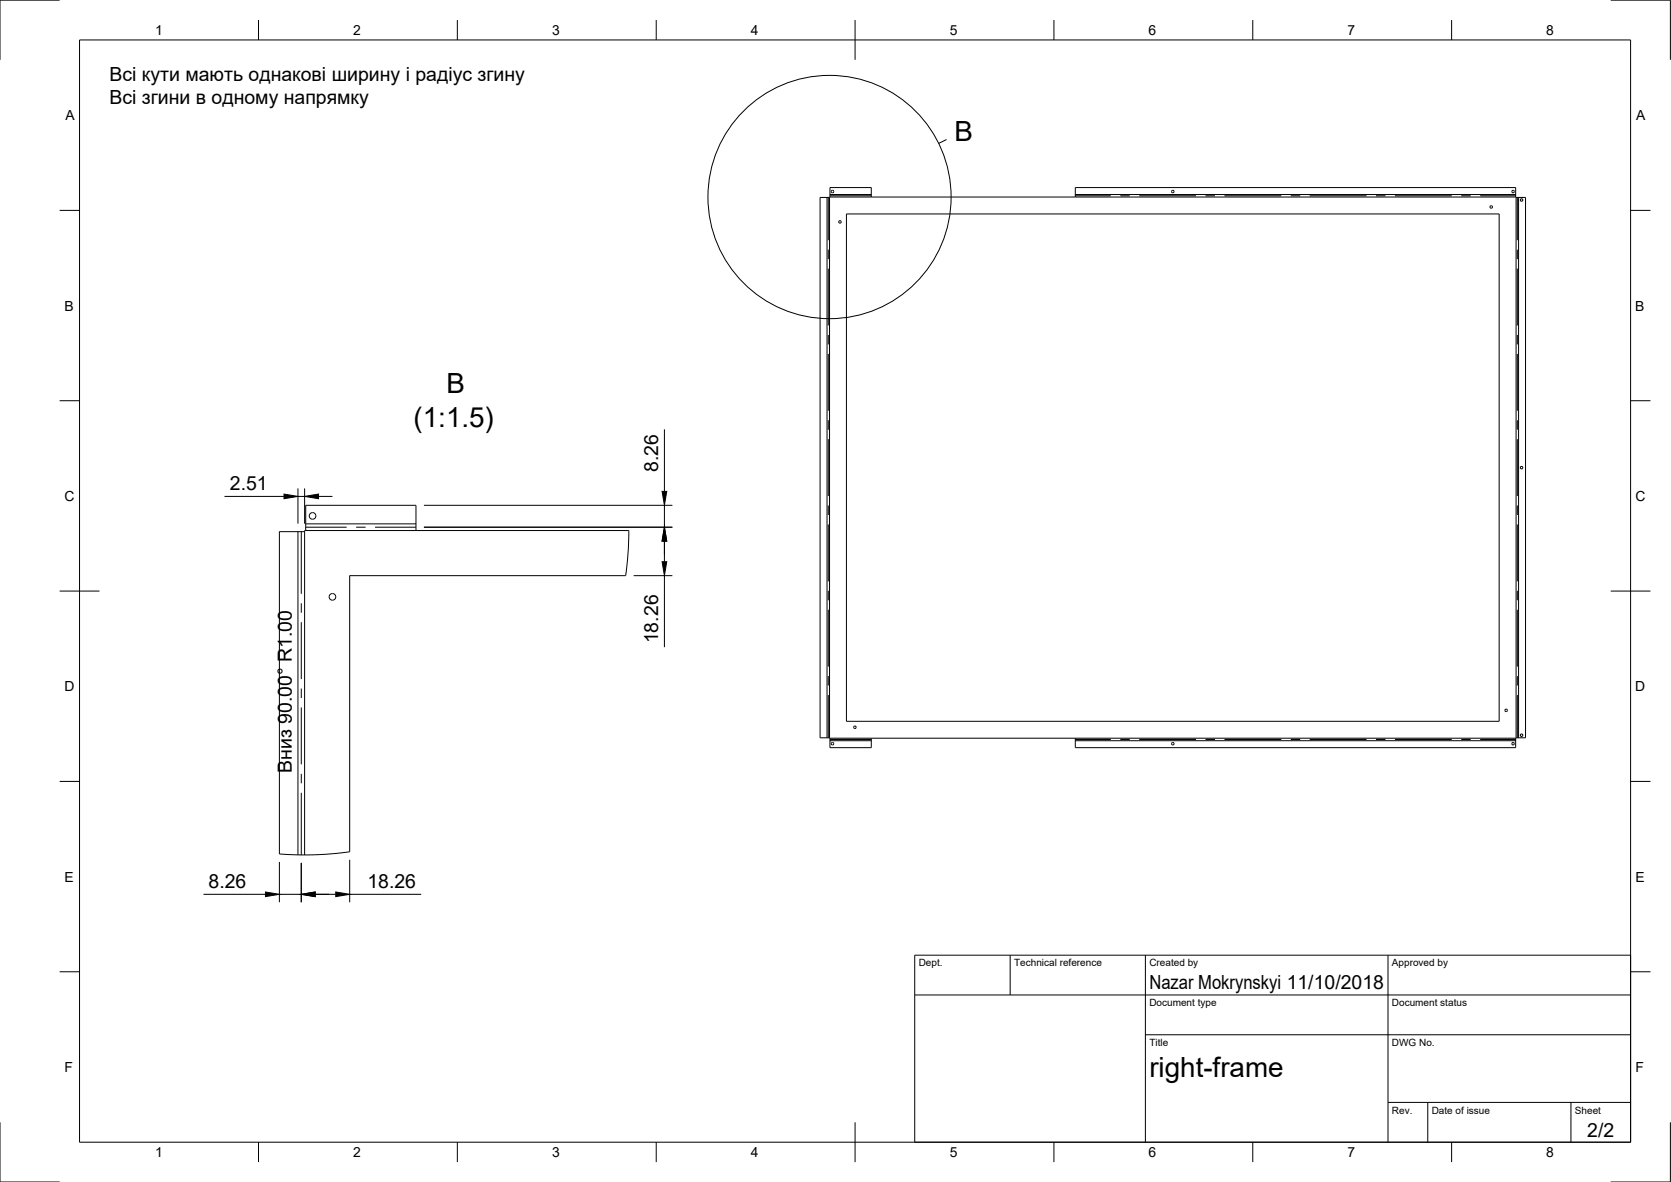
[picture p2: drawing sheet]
<svg xmlns="http://www.w3.org/2000/svg" width="420mm" height="297mm" viewBox="0 0 420 297" stroke-linecap="round" stroke-linejoin="round" font-family="sans-serif">
<!-- layer: Visible -->
<g fill="none" stroke="#000" stroke-width=".25">
<path d="M206.2 49.6l2.5-.1v-2.4h10.4v2.4h51.3v-2.4h110.7l.1 2.5h2.4v135.8l-2.5 .1v2.4h-110.7v-2.4h-51.3v2.4h-10.4v-2.4l-2.5-.1zM212.8 53.8h164.2v127.5h-164.2zM70.3 133.6h6.3v-.3h.3v-6.3h27.7v6.3h53.5l-.2 6.2-.6 5.2h-69.4v69.4l-5.4 .5-5.4 .2-6.8-.2z"/>
<circle cx="209.3" cy="48.1" r=".31"/>
<circle cx="211.2" cy="55.8" r=".31"/>
<circle cx="294.9" cy="48.1" r=".31"/>
<circle cx="375" cy="52" r=".31"/>
<circle cx="380.5" cy="48.1" r=".31"/>
<circle cx="382.6" cy="50.3" r=".31"/>
<circle cx="382.6" cy="117.5" r=".31"/>
<circle cx="78.6" cy="129.6" r=".83"/>
<circle cx="83.6" cy="150" r=".83"/>
<circle cx="378.7" cy="178.5" r=".31"/>
<circle cx="209.3" cy="186.9" r=".31"/>
<circle cx="215" cy="182.8" r=".31"/>
<circle cx="294.9" cy="186.9" r=".31"/>
<circle cx="380.5" cy="186.9" r=".31"/>
<circle cx="382.6" cy="184.8" r=".31"/>
</g>
<!-- layer: Visible Narrow -->
<g fill="none" stroke="#000" stroke-width=".25">
<path d="M208 49.6v135.8M208.6 49.6v135.8M208.7 49.5h10.4M208.7 48.9h10.4M270.4 49.5h110.7M270.4 48.9h110.7M381.2 49.6v135.8M381.8 49.6v135.8M74.9 133.6v81.2M76.6 133.6v81.2M76.9 131.7h27.7M76.9 133.3h27.7"/>
<path d="M208.7 186.1h10.4M208.7 185.5h10.4M270.4 186.1h110.7M270.4 185.5h110.7"/>
</g>
<!-- layer: Center Lines -->
<g fill="none" stroke="#000" stroke-width=".25">
<path d="M208.3 49.6v10.8M208.7 49.2h10.4M270.4 49.2h8.9M281.7 49.2h2.4M286.4 49.2h14.3M303.1 49.2h2.4M307.9 49.2h14.3M324.5 49.2h2.4M329.3 49.2h14.3M346 49.2h2.4M350.7 49.2h14.3M367.4 49.2h2.4"/>
<path d="M372.2 49.2h8.9M381.5 49.6v10.8M208.3 62.7v2.4M208.3 67.5v14.3M381.5 62.7v2.4M381.5 67.5v14.3M208.3 84.2v2.4M208.3 88.9v14.3M381.5 84.2v2.4M381.5 88.9v14.3M208.3 105.6v2.4M208.3 110.4v14.3"/>
<path d="M381.5 105.6v2.4M381.5 110.4v14.3M75.8 133.6v15.6M76.9 132.5h10.3M89.5 132.5h2.4M94.3 132.5h10.3M208.3 127v2.4M208.3 131.8v14.3M381.5 127v2.4M381.5 131.8v14.3M75.8 151.6v2.4M75.8 156.4v14.3"/>
<path d="M208.3 148.5v2.4M208.3 153.2v14.3M381.5 148.5v2.4M381.5 153.2v14.3M75.8 173v2.4M75.8 177.8v14.3M208.3 169.9v2.4M208.3 174.7v10.7M381.5 169.9v2.4M381.5 174.7v10.7M75.8 194.5v2.3M75.8 199.2v15.6"/>
<path d="M208.7 185.8h10.4M270.4 185.8h8.9M281.7 185.8h2.4M286.4 185.8h14.3M303.1 185.8h2.4M307.9 185.8h14.3M324.5 185.8h2.4M329.3 185.8h14.3M346 185.8h2.4M350.7 185.8h14.3M367.4 185.8h2.4M372.2 185.8h8.9"/>
</g>
<!-- layer: Border -->
<g fill="none" stroke="#000" stroke-width=".25">
<path d="M15 0h-15v15M20 10h390v277h-390zM65 5v5M115 5v5M165 5v5M215 5v10M265 5v5M315 5v5M365 5v5M405 0h15v15M15 52.9h5M410 52.9h5"/>
<path d="M15 100.7h5M410 100.7h5M15 148.5h10M405 148.5h10M15 196.4h5M410 196.4h5M15 244.2h5M410 244.2h5M0 282v15h15M65 287v5M115 287v5M165 287v5"/>
<path d="M215 282v10M265 287v5M315 287v5M365 287v5M420 282v15h-15"/>
</g>
<!-- layer: TitleBlock -->
<path d="M230 240h180v47h-180zM230 250h180M254 240v10M288 240v47M349 240v47M288 260h122M349 277h61M359 277v10M395 277v10" fill="none" stroke="#000" stroke-width=".25"/>
<!-- layer: Annotations -->
<g fill="none" stroke="#000" stroke-width=".25">
<path d="M238 35.1l-2 .9"/>
<circle cx="208.6" cy="49.5" r="30.6"/>
</g>
<!-- layer: Dimensions -->
<g fill="none" stroke="#000" stroke-width=".25">
<path d="M167.1 107.9v15.6M56.4 124.7h15M74.9 122.7v8.9M74.9 124.7h1.7M76.6 122.7v8.9M80.1 124.7h3.5M106.6 132.5h62.5M106.6 127h62.5M167.1 127v5.5M167.1 136v5.2M159.3 144.7h9.8M167.1 144.7v17.9"/>
<path d="M70.3 216.6v10.1M75.8 216.8v9.9M87.9 216.1v10.6M51.2 224.7h15.6M70.3 224.7h5.5M79.3 224.7h5.1M87.9 224.7h18"/>
</g>
<path d="M71.4 124.2l3.5 .5-3.5 .6zM76.6 124.7l3.5-.5v1.1zM167.1 132.5l.5 3.5h-1.1zM166.5 123.5h1.1l-.5 3.5zM166.5 141.2h1.1l-.5 3.5zM66.8 224.2l3.5 .5-3.5 .6zM75.8 224.7l3.5-.5v1.1zM84.4 224.2l3.5 .5-3.5 .6z" fill="#000" stroke="#000" stroke-width=".25"/>
<g font-size="7">
<text x="240" y="35.4">B</text>
<text x="112.3" y="98.8">B</text>
<text x="104" y="107.3">(1:1.5)</text>
<text x="289" y="270.5">right-frame</text>
</g>
<g font-size="4.9">
<text x="27.6" y="20.2">Всі кути мають однакові ширину і радіус згину</text>
<text x="27.6" y="26.1">Всі згини в одному напрямку</text>
<text x="165.5" y="118.7" transform="rotate(-90 165.5 118.7)">8.26</text>
<text x="57.8" y="123.2">2.51</text>
<text x="165.5" y="161.7" transform="rotate(-90 165.5 161.7)">18.26</text>
<text x="73.4" y="194.3" transform="rotate(-90 73.4 194.3)">Вниз 90.00° R1.00</text>
<text x="52.5" y="223.2">8.26</text>
<text x="92.4" y="223.2">18.26</text>
<text x="289" y="248.5">Nazar Mokrynskyi 11/10/2018</text>
<text x="399.1" y="285.7">2/2</text>
</g>
<g font-size="3.5">
<text x="39" y="8.8">1</text>
<text x="88.8" y="8.8">2</text>
<text x="138.8" y="8.8">3</text>
<text x="188.7" y="8.8">4</text>
<text x="238.8" y="8.8">5</text>
<text x="288.7" y="8.8">6</text>
<text x="338.8" y="8.8">7</text>
<text x="388.8" y="8.8">8</text>
<text x="16.4" y="30.2">A</text>
<text x="411.4" y="30.2">A</text>
<text x="16.2" y="78">B</text>
<text x="411.2" y="78">B</text>
<text x="16.2" y="125.9">C</text>
<text x="411.2" y="125.9">C</text>
<text x="16.2" y="173.7">D</text>
<text x="411.2" y="173.7">D</text>
<text x="16.2" y="221.5">E</text>
<text x="411.2" y="221.5">E</text>
<text x="16.2" y="269.4">F</text>
<text x="411.2" y="269.4">F</text>
<text x="39" y="290.8">1</text>
<text x="88.8" y="290.8">2</text>
<text x="138.8" y="290.8">3</text>
<text x="188.7" y="290.8">4</text>
<text x="238.8" y="290.8">5</text>
<text x="288.7" y="290.8">6</text>
<text x="338.8" y="290.8">7</text>
<text x="388.8" y="290.8">8</text>
</g>
<g font-size="2.5">
<text x="231" y="242.8">Dept.</text>
<text x="255" y="242.8">Technical reference</text>
<text x="289" y="242.8">Created by</text>
<text x="350" y="242.8">Approved by</text>
<text x="289" y="252.8">Document type</text>
<text x="350" y="252.8">Document status</text>
<text x="289" y="262.8">Title</text>
<text x="350" y="262.8">DWG No.</text>
<text x="350" y="279.8">Rev.</text>
<text x="360" y="279.8">Date of issue</text>
<text x="396" y="279.8">Sheet</text>
</g>
</svg>
